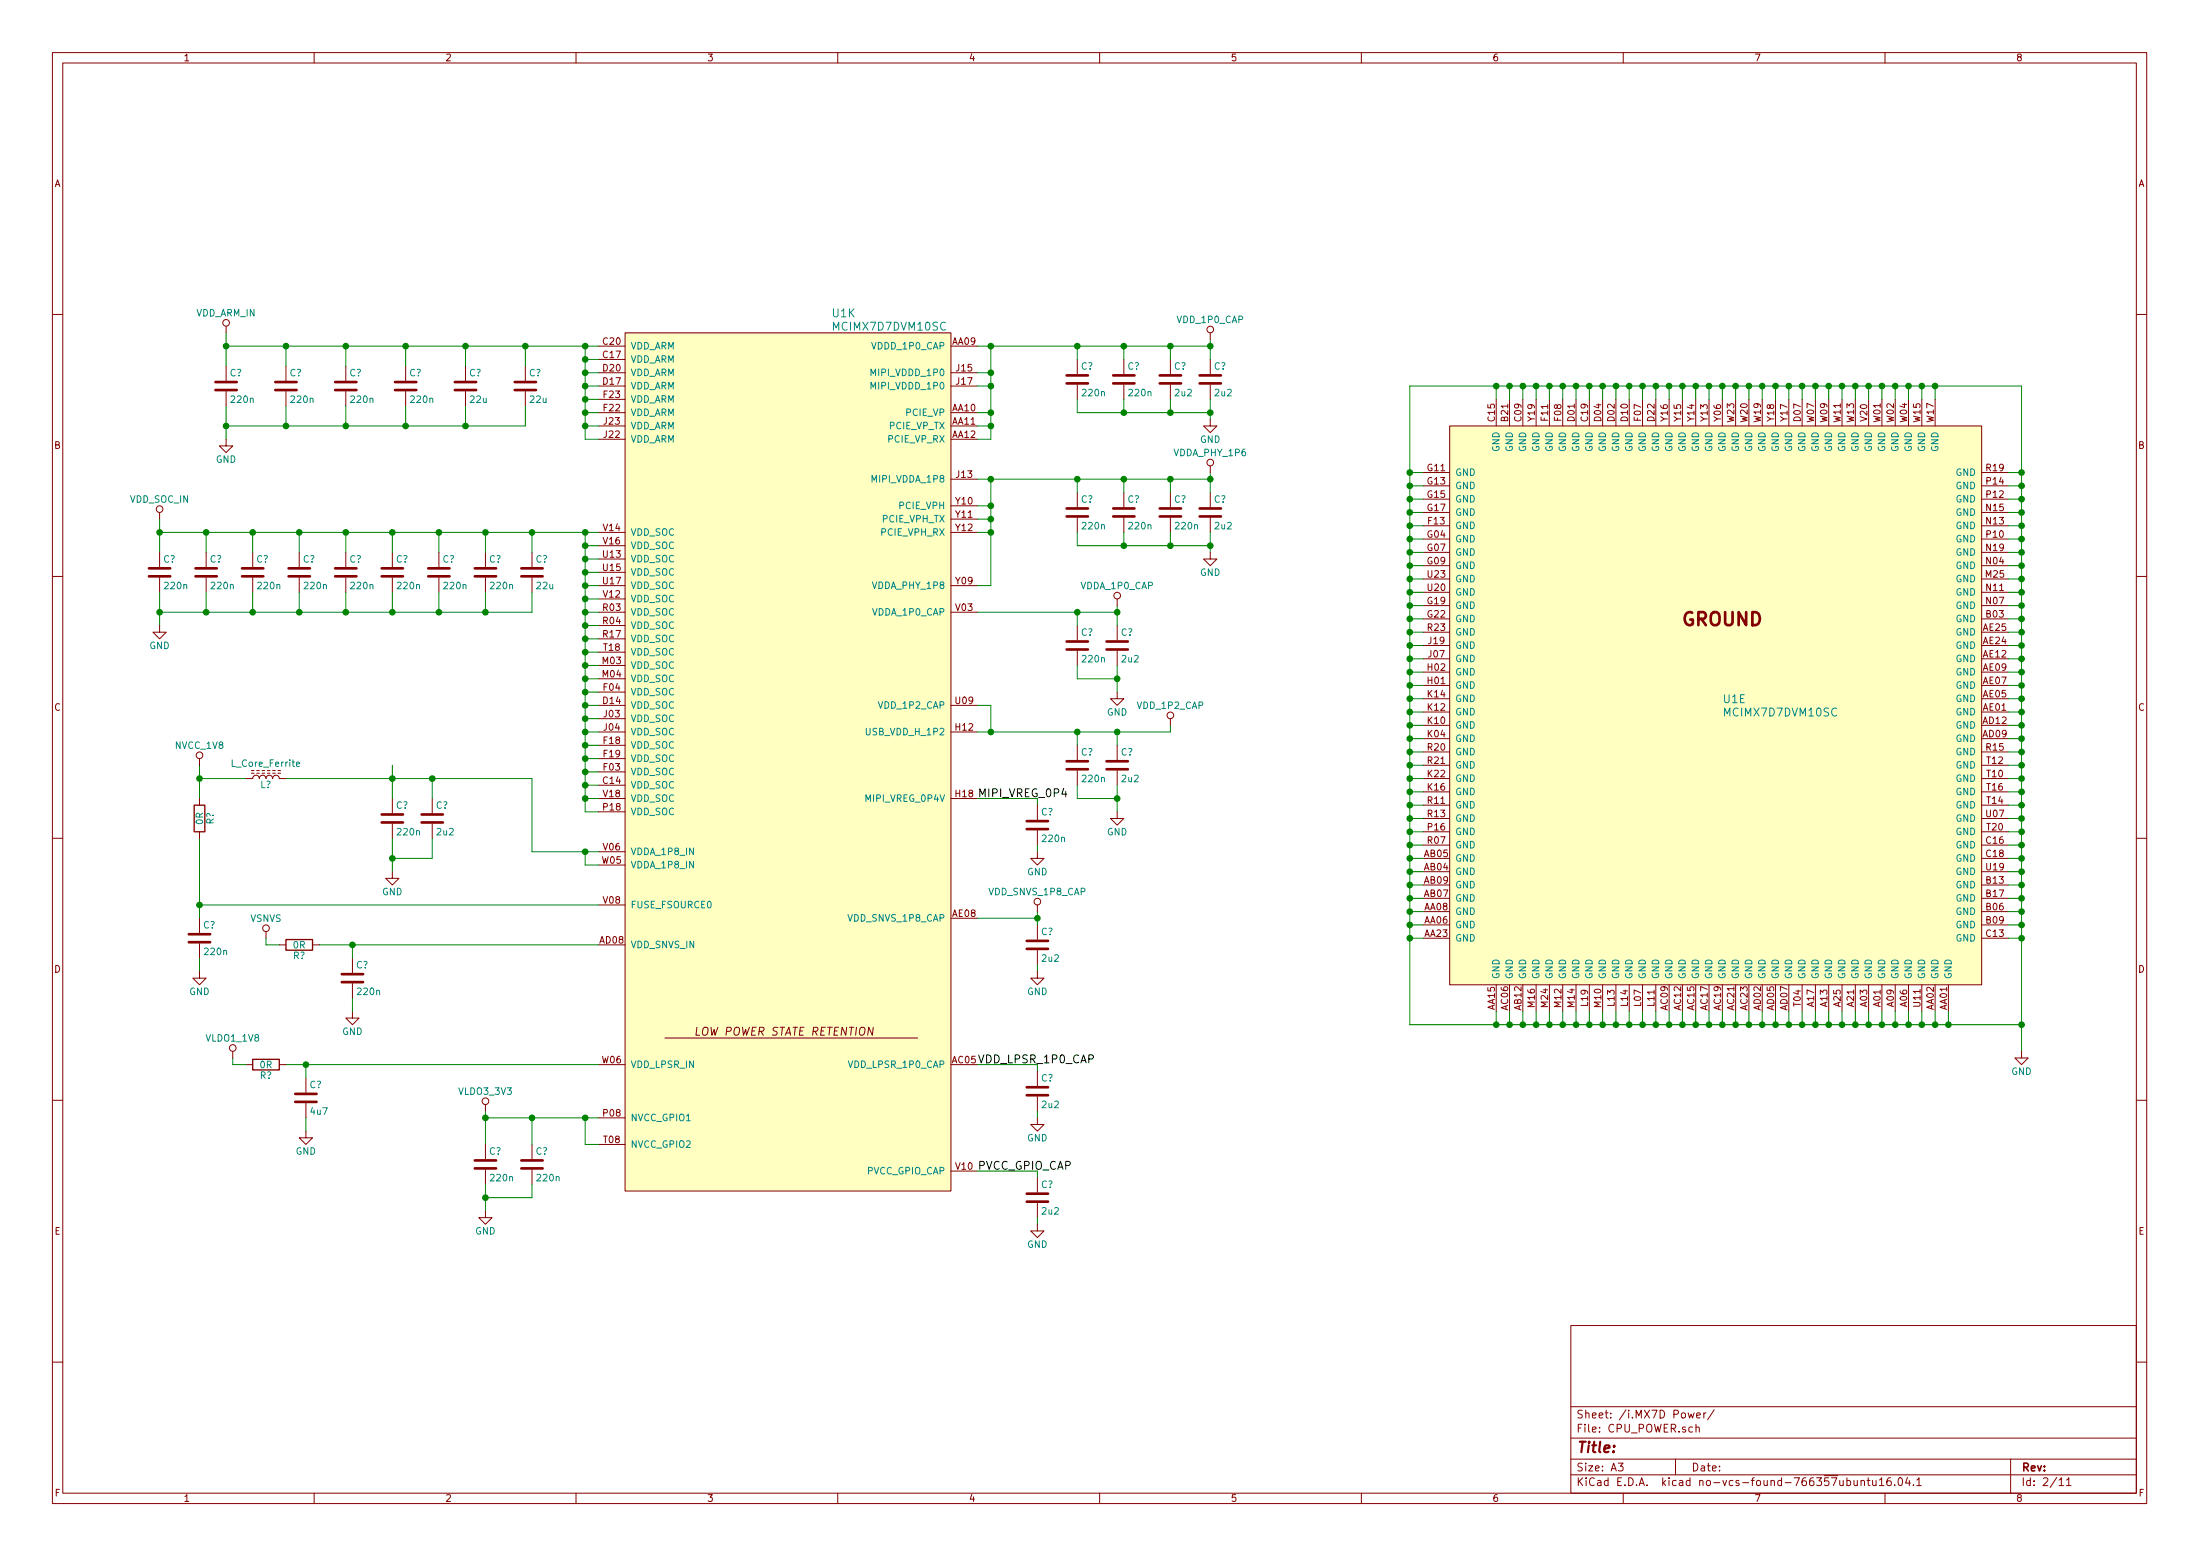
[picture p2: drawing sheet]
EESchema Schematic File Version 2
LIBS:power
LIBS:device
LIBS:transistors
LIBS:conn
LIBS:linear
LIBS:regul
LIBS:74xx
LIBS:cmos4000
LIBS:adc-dac
LIBS:memory
LIBS:xilinx
LIBS:microcontrollers
LIBS:dsp
LIBS:microchip
LIBS:analog_switches
LIBS:motorola
LIBS:texas
LIBS:intel
LIBS:audio
LIBS:interface
LIBS:digital-audio
LIBS:philips
LIBS:display
LIBS:cypress
LIBS:siliconi
LIBS:opto
LIBS:atmel
LIBS:contrib
LIBS:valves
LIBS:i.MX7_Test-cache
EELAYER 26 0
EELAYER END
$Descr A3 16535 11693
encoding utf-8
Sheet 2 11
Title ""
Date ""
Rev ""
Comp ""
Comment1 ""
Comment2 ""
Comment3 ""
Comment4 ""
$EndDescr
$Comp
L MCIMX7D7DVM10SC U1
U 5 1
P 12950 5250
F 0 "U1" H 12950 5250 60  0000 L CNN
F 1 "MCIMX7D7DVM10SC" H 12950 5150 60  0000 L CNN
F 2 "" H 10700 6950 60  0001 C CNN
F 3 "" H 10700 6950 60  0001 C CNN
	5    12950 5250
	1    0    0    -1  
$EndComp
$Comp
L MCIMX7D7DVM10SC U1
U 11 1
P 6250 2350
F 0 "U1" H 6250 2350 60  0000 L CNN
F 1 "MCIMX7D7DVM10SC" H 6250 2250 60  0000 L CNN
F 2 "" H 4000 4050 60  0001 C CNN
F 3 "" H 4000 4050 60  0001 C CNN
	11   6250 2350
	1    0    0    -1  
$EndComp
Wire Wire Line
	10600 2900 10600 7700
Wire Wire Line
	15200 2900 15200 7900
Wire Wire Line
	10700 3550 10600 3550
Connection ~ 10600 3550
Wire Wire Line
	10700 3650 10600 3650
Connection ~ 10600 3650
Connection ~ 10600 3750
Connection ~ 10600 3850
Connection ~ 10600 3950
Connection ~ 10600 4050
Connection ~ 10600 4150
Connection ~ 10600 4250
Connection ~ 10600 4350
Connection ~ 10600 4450
Connection ~ 10600 4550
Wire Wire Line
	10600 3750 10700 3750
Wire Wire Line
	10600 3850 10700 3850
Wire Wire Line
	10600 3950 10700 3950
Wire Wire Line
	10600 4050 10700 4050
Wire Wire Line
	10600 4150 10700 4150
Wire Wire Line
	10600 4250 10700 4250
Wire Wire Line
	10600 4350 10700 4350
Wire Wire Line
	10600 4450 10700 4450
Wire Wire Line
	10600 4550 10700 4550
Wire Wire Line
	10600 4650 10700 4650
Wire Wire Line
	10600 4750 10700 4750
Wire Wire Line
	10600 4850 10700 4850
Wire Wire Line
	10600 4950 10700 4950
Wire Wire Line
	10600 5050 10700 5050
Wire Wire Line
	10600 5150 10700 5150
Wire Wire Line
	10600 5250 10700 5250
Wire Wire Line
	10600 5350 10700 5350
Wire Wire Line
	10600 5450 10700 5450
Wire Wire Line
	10600 5550 10700 5550
Wire Wire Line
	10600 5650 10700 5650
Wire Wire Line
	10600 5750 10700 5750
Wire Wire Line
	10600 5850 10700 5850
Wire Wire Line
	10600 5950 10700 5950
Wire Wire Line
	10600 6050 10700 6050
Wire Wire Line
	10600 6150 10700 6150
Wire Wire Line
	10600 6250 10700 6250
Wire Wire Line
	10600 6350 10700 6350
Wire Wire Line
	10600 6450 10700 6450
Wire Wire Line
	10600 6550 10700 6550
Wire Wire Line
	10600 6650 10700 6650
Wire Wire Line
	10600 6750 10700 6750
Wire Wire Line
	10600 6850 10700 6850
Wire Wire Line
	10600 6950 10700 6950
Wire Wire Line
	10600 7050 10700 7050
Wire Wire Line
	15200 3550 15100 3550
Connection ~ 15200 3550
Connection ~ 15200 3650
Connection ~ 15200 3750
Connection ~ 15200 3850
Connection ~ 15200 3950
Connection ~ 15200 4050
Connection ~ 15200 4150
Connection ~ 15200 4250
Connection ~ 15200 4350
Connection ~ 15200 4450
Connection ~ 15200 4550
Connection ~ 15200 4650
Connection ~ 15200 4750
Connection ~ 15200 4850
Connection ~ 15200 4950
Connection ~ 15200 5050
Connection ~ 15200 5150
Connection ~ 15200 5250
Connection ~ 15200 5350
Connection ~ 15200 5450
Connection ~ 15200 5550
Connection ~ 15200 5650
Connection ~ 15200 5750
Connection ~ 15200 5850
Connection ~ 15200 5950
Connection ~ 15200 6050
Connection ~ 15200 6150
Connection ~ 15200 6250
Connection ~ 15200 6350
Connection ~ 15200 6450
Connection ~ 15200 6550
Connection ~ 15200 6650
Connection ~ 15200 6750
Connection ~ 15200 6850
Connection ~ 15200 6950
Connection ~ 15200 7050
Wire Wire Line
	15100 3650 15200 3650
Wire Wire Line
	15100 3750 15200 3750
Wire Wire Line
	15100 3850 15200 3850
Wire Wire Line
	15100 3950 15200 3950
Wire Wire Line
	15100 4050 15200 4050
Wire Wire Line
	15100 4150 15200 4150
Wire Wire Line
	15100 4250 15200 4250
Wire Wire Line
	15100 4350 15200 4350
Wire Wire Line
	15100 4450 15200 4450
Wire Wire Line
	15100 4550 15200 4550
Wire Wire Line
	15100 4650 15200 4650
Wire Wire Line
	15100 4750 15200 4750
Wire Wire Line
	15100 4850 15200 4850
Wire Wire Line
	15100 4950 15200 4950
Wire Wire Line
	15100 5050 15200 5050
Wire Wire Line
	15100 5150 15200 5150
Wire Wire Line
	15100 5250 15200 5250
Wire Wire Line
	15100 5350 15200 5350
Wire Wire Line
	15100 5450 15200 5450
Wire Wire Line
	15100 5550 15200 5550
Wire Wire Line
	15100 5650 15200 5650
Wire Wire Line
	15100 5750 15200 5750
Wire Wire Line
	15100 5850 15200 5850
Wire Wire Line
	15100 5950 15200 5950
Wire Wire Line
	15100 6050 15200 6050
Wire Wire Line
	15100 6150 15200 6150
Wire Wire Line
	15100 6250 15200 6250
Wire Wire Line
	15100 6350 15200 6350
Wire Wire Line
	15100 6450 15200 6450
Wire Wire Line
	15100 6550 15200 6550
Wire Wire Line
	15100 6650 15200 6650
Wire Wire Line
	15100 6750 15200 6750
Wire Wire Line
	15100 6850 15200 6850
Wire Wire Line
	15100 6950 15200 6950
Wire Wire Line
	15100 7050 15200 7050
Connection ~ 10600 4650
Connection ~ 10600 4750
Connection ~ 10600 4850
Connection ~ 10600 4950
Connection ~ 10600 5050
Connection ~ 10600 5150
Connection ~ 10600 5250
Connection ~ 10600 5350
Connection ~ 10600 5450
Connection ~ 10600 5550
Connection ~ 10600 5650
Connection ~ 10600 5750
Connection ~ 10600 5850
Connection ~ 10600 5950
Connection ~ 10600 6050
Connection ~ 10600 6150
Connection ~ 10600 6250
Connection ~ 10600 6350
Connection ~ 10600 6450
Connection ~ 10600 6550
Connection ~ 10600 6650
Connection ~ 10600 6750
Connection ~ 10600 6850
Connection ~ 10600 6950
Connection ~ 10600 7050
Wire Wire Line
	10600 7700 15200 7700
Wire Wire Line
	11250 7600 11250 7700
Connection ~ 11250 7700
Wire Wire Line
	11350 7600 11350 7700
Connection ~ 11350 7700
Connection ~ 11450 7700
Connection ~ 11550 7700
Connection ~ 11650 7700
Connection ~ 11750 7700
Connection ~ 11850 7700
Connection ~ 11950 7700
Connection ~ 12050 7700
Connection ~ 12150 7700
Connection ~ 12250 7700
Wire Wire Line
	11450 7700 11450 7600
Wire Wire Line
	11550 7700 11550 7600
Wire Wire Line
	11650 7700 11650 7600
Wire Wire Line
	11750 7700 11750 7600
Wire Wire Line
	11850 7700 11850 7600
Wire Wire Line
	11950 7700 11950 7600
Wire Wire Line
	12050 7700 12050 7600
Wire Wire Line
	12150 7700 12150 7600
Wire Wire Line
	12250 7700 12250 7600
Wire Wire Line
	12350 7700 12350 7600
Wire Wire Line
	12450 7700 12450 7600
Wire Wire Line
	12550 7700 12550 7600
Wire Wire Line
	12650 7700 12650 7600
Wire Wire Line
	12750 7700 12750 7600
Wire Wire Line
	12850 7700 12850 7600
Wire Wire Line
	12950 7700 12950 7600
Wire Wire Line
	13050 7700 13050 7600
Wire Wire Line
	13150 7700 13150 7600
Wire Wire Line
	13250 7700 13250 7600
Wire Wire Line
	13350 7700 13350 7600
Wire Wire Line
	13450 7700 13450 7600
Wire Wire Line
	13550 7700 13550 7600
Wire Wire Line
	13650 7700 13650 7600
Wire Wire Line
	13750 7700 13750 7600
Wire Wire Line
	13850 7700 13850 7600
Wire Wire Line
	13950 7700 13950 7600
Wire Wire Line
	14050 7700 14050 7600
Wire Wire Line
	14150 7700 14150 7600
Wire Wire Line
	14250 7700 14250 7600
Wire Wire Line
	14350 7700 14350 7600
Wire Wire Line
	14450 7700 14450 7600
Wire Wire Line
	14550 7700 14550 7600
Wire Wire Line
	14650 7700 14650 7600
Connection ~ 12350 7700
Connection ~ 12450 7700
Connection ~ 12550 7700
Connection ~ 12650 7700
Connection ~ 12750 7700
Connection ~ 12850 7700
Connection ~ 12950 7700
Connection ~ 13050 7700
Connection ~ 13150 7700
Connection ~ 13250 7700
Connection ~ 13350 7700
Connection ~ 13450 7700
Connection ~ 13550 7700
Connection ~ 13650 7700
Connection ~ 13750 7700
Connection ~ 13850 7700
Connection ~ 13950 7700
Connection ~ 14050 7700
Connection ~ 14150 7700
Connection ~ 14250 7700
Connection ~ 14350 7700
Connection ~ 14450 7700
Connection ~ 14550 7700
Connection ~ 14650 7700
Wire Wire Line
	10600 2900 15200 2900
Wire Wire Line
	11250 3000 11250 2900
Connection ~ 11250 2900
Wire Wire Line
	11350 3000 11350 2900
Connection ~ 11350 2900
Connection ~ 11450 2900
Connection ~ 11550 2900
Connection ~ 11650 2900
Connection ~ 11750 2900
Connection ~ 11850 2900
Connection ~ 11950 2900
Connection ~ 12050 2900
Connection ~ 12150 2900
Connection ~ 12250 2900
Wire Wire Line
	11450 2900 11450 3000
Wire Wire Line
	11550 2900 11550 3000
Wire Wire Line
	11650 2900 11650 3000
Wire Wire Line
	11750 2900 11750 3000
Wire Wire Line
	11850 2900 11850 3000
Wire Wire Line
	11950 2900 11950 3000
Wire Wire Line
	12050 2900 12050 3000
Wire Wire Line
	12150 2900 12150 3000
Wire Wire Line
	12250 2900 12250 3000
Wire Wire Line
	12350 2900 12350 3000
Wire Wire Line
	12450 2900 12450 3000
Wire Wire Line
	12550 2900 12550 3000
Wire Wire Line
	12650 2900 12650 3000
Wire Wire Line
	12750 2900 12750 3000
Wire Wire Line
	12850 2900 12850 3000
Wire Wire Line
	12950 2900 12950 3000
Wire Wire Line
	13050 2900 13050 3000
Wire Wire Line
	13150 2900 13150 3000
Wire Wire Line
	13250 2900 13250 3000
Wire Wire Line
	13350 2900 13350 3000
Wire Wire Line
	13450 2900 13450 3000
Wire Wire Line
	13550 2900 13550 3000
Wire Wire Line
	13650 2900 13650 3000
Wire Wire Line
	13750 2900 13750 3000
Wire Wire Line
	13850 2900 13850 3000
Wire Wire Line
	13950 2900 13950 3000
Wire Wire Line
	14050 2900 14050 3000
Wire Wire Line
	14150 2900 14150 3000
Wire Wire Line
	14250 2900 14250 3000
Wire Wire Line
	14350 2900 14350 3000
Wire Wire Line
	14450 2900 14450 3000
Wire Wire Line
	14550 2900 14550 3000
Connection ~ 12350 2900
Connection ~ 12450 2900
Connection ~ 12550 2900
Connection ~ 12650 2900
Connection ~ 12750 2900
Connection ~ 12850 2900
Connection ~ 12950 2900
Connection ~ 13050 2900
Connection ~ 13150 2900
Connection ~ 13250 2900
Connection ~ 13350 2900
Connection ~ 13450 2900
Connection ~ 13550 2900
Connection ~ 13650 2900
Connection ~ 13750 2900
Connection ~ 13850 2900
Connection ~ 13950 2900
Connection ~ 14050 2900
Connection ~ 14150 2900
Connection ~ 14250 2900
Connection ~ 14350 2900
Connection ~ 14450 2900
Connection ~ 14550 2900
$Comp
L GND #PWR?
U 1 1
P 15200 7900
F 0 "#PWR?" H 15200 7650 50  0001 C CNN
F 1 "GND" H 15200 7750 50  0000 C CNN
F 2 "" H 15200 7900 50  0001 C CNN
F 3 "" H 15200 7900 50  0001 C CNN
	1    15200 7900
	1    0    0    -1  
$EndComp
Connection ~ 15200 7700
Wire Wire Line
	4400 3300 4500 3300
Wire Wire Line
	4400 2600 4400 3300
Wire Wire Line
	1700 2600 4500 2600
Wire Wire Line
	4500 2700 4400 2700
Connection ~ 4400 2700
Connection ~ 4400 2800
Connection ~ 4400 2900
Connection ~ 4400 3000
Connection ~ 4400 3100
Connection ~ 4400 3200
Wire Wire Line
	4500 3200 4400 3200
Wire Wire Line
	4500 2800 4400 2800
Wire Wire Line
	4500 2900 4400 2900
Wire Wire Line
	4500 3000 4400 3000
Wire Wire Line
	4500 3100 4400 3100
Wire Wire Line
	1700 2500 1700 2750
Connection ~ 4400 2600
Wire Wire Line
	4400 6100 4500 6100
Wire Wire Line
	4400 4000 4400 6100
Wire Wire Line
	1200 4000 4500 4000
Wire Wire Line
	4500 4100 4400 4100
Connection ~ 4400 4100
Connection ~ 4400 4200
Connection ~ 4400 4300
Connection ~ 4400 4400
Connection ~ 4400 4500
Connection ~ 4400 4600
Connection ~ 4400 4700
Connection ~ 4400 4800
Connection ~ 4400 4900
Connection ~ 4400 5000
Connection ~ 4400 5100
Connection ~ 4400 5200
Connection ~ 4400 5300
Connection ~ 4400 5400
Connection ~ 4400 5500
Connection ~ 4400 5600
Connection ~ 4400 5700
Connection ~ 4400 5800
Connection ~ 4400 5900
Connection ~ 4400 6000
Wire Wire Line
	4500 4200 4400 4200
Wire Wire Line
	4500 4300 4400 4300
Wire Wire Line
	4500 4400 4400 4400
Wire Wire Line
	4500 4500 4400 4500
Wire Wire Line
	4500 4600 4400 4600
Wire Wire Line
	4500 4700 4400 4700
Wire Wire Line
	4500 4800 4400 4800
Wire Wire Line
	4500 4900 4400 4900
Wire Wire Line
	4500 5000 4400 5000
Wire Wire Line
	4500 5100 4400 5100
Wire Wire Line
	4500 5200 4400 5200
Wire Wire Line
	4500 5300 4400 5300
Wire Wire Line
	4500 5400 4400 5400
Wire Wire Line
	4500 5500 4400 5500
Wire Wire Line
	4500 5600 4400 5600
Wire Wire Line
	4500 5700 4400 5700
Wire Wire Line
	4500 5800 4400 5800
Wire Wire Line
	4500 5900 4400 5900
Wire Wire Line
	4500 6000 4400 6000
Wire Wire Line
	1200 3900 1200 4150
Connection ~ 4400 4000
$Comp
L C C?
U 1 1
P 3950 2900
F 0 "C?" H 3975 3000 50  0000 L CNN
F 1 "22u" H 3975 2800 50  0000 L CNN
F 2 "" H 3988 2750 50  0001 C CNN
F 3 "" H 3950 2900 50  0001 C CNN
	1    3950 2900
	1    0    0    -1  
$EndComp
$Comp
L C C?
U 1 1
P 3500 2900
F 0 "C?" H 3525 3000 50  0000 L CNN
F 1 "22u" H 3525 2800 50  0000 L CNN
F 2 "" H 3538 2750 50  0001 C CNN
F 3 "" H 3500 2900 50  0001 C CNN
	1    3500 2900
	1    0    0    -1  
$EndComp
$Comp
L C C?
U 1 1
P 3050 2900
F 0 "C?" H 3075 3000 50  0000 L CNN
F 1 "220n" H 3075 2800 50  0000 L CNN
F 2 "" H 3088 2750 50  0001 C CNN
F 3 "" H 3050 2900 50  0001 C CNN
	1    3050 2900
	1    0    0    -1  
$EndComp
$Comp
L C C?
U 1 1
P 2600 2900
F 0 "C?" H 2625 3000 50  0000 L CNN
F 1 "220n" H 2625 2800 50  0000 L CNN
F 2 "" H 2638 2750 50  0001 C CNN
F 3 "" H 2600 2900 50  0001 C CNN
	1    2600 2900
	1    0    0    -1  
$EndComp
$Comp
L C C?
U 1 1
P 2150 2900
F 0 "C?" H 2175 3000 50  0000 L CNN
F 1 "220n" H 2175 2800 50  0000 L CNN
F 2 "" H 2188 2750 50  0001 C CNN
F 3 "" H 2150 2900 50  0001 C CNN
	1    2150 2900
	1    0    0    -1  
$EndComp
$Comp
L C C?
U 1 1
P 1700 2900
F 0 "C?" H 1725 3000 50  0000 L CNN
F 1 "220n" H 1725 2800 50  0000 L CNN
F 2 "" H 1738 2750 50  0001 C CNN
F 3 "" H 1700 2900 50  0001 C CNN
	1    1700 2900
	1    0    0    -1  
$EndComp
Wire Wire Line
	3950 3200 3950 3050
Wire Wire Line
	1700 3200 3950 3200
Wire Wire Line
	1700 3050 1700 3300
Connection ~ 1700 3200
Wire Wire Line
	2150 3050 2150 3200
Connection ~ 2150 3200
Wire Wire Line
	2600 3050 2600 3200
Connection ~ 2600 3200
Wire Wire Line
	3050 3050 3050 3200
Connection ~ 3050 3200
Wire Wire Line
	3500 3050 3500 3200
Connection ~ 3500 3200
Wire Wire Line
	3500 2750 3500 2600
Connection ~ 3500 2600
Wire Wire Line
	3950 2750 3950 2600
Connection ~ 3950 2600
Wire Wire Line
	3050 2750 3050 2600
Connection ~ 3050 2600
Wire Wire Line
	2600 2750 2600 2600
Connection ~ 2600 2600
Wire Wire Line
	2150 2750 2150 2600
Connection ~ 2150 2600
Connection ~ 1700 2600
$Comp
L C C?
U 1 1
P 4000 4300
F 0 "C?" H 4025 4400 50  0000 L CNN
F 1 "22u" H 4025 4200 50  0000 L CNN
F 2 "" H 4038 4150 50  0001 C CNN
F 3 "" H 4000 4300 50  0001 C CNN
	1    4000 4300
	1    0    0    -1  
$EndComp
$Comp
L C C?
U 1 1
P 3650 4300
F 0 "C?" H 3675 4400 50  0000 L CNN
F 1 "220n" H 3675 4200 50  0000 L CNN
F 2 "" H 3688 4150 50  0001 C CNN
F 3 "" H 3650 4300 50  0001 C CNN
	1    3650 4300
	1    0    0    -1  
$EndComp
$Comp
L C C?
U 1 1
P 3300 4300
F 0 "C?" H 3325 4400 50  0000 L CNN
F 1 "220n" H 3325 4200 50  0000 L CNN
F 2 "" H 3338 4150 50  0001 C CNN
F 3 "" H 3300 4300 50  0001 C CNN
	1    3300 4300
	1    0    0    -1  
$EndComp
$Comp
L C C?
U 1 1
P 2950 4300
F 0 "C?" H 2975 4400 50  0000 L CNN
F 1 "220n" H 2975 4200 50  0000 L CNN
F 2 "" H 2988 4150 50  0001 C CNN
F 3 "" H 2950 4300 50  0001 C CNN
	1    2950 4300
	1    0    0    -1  
$EndComp
$Comp
L C C?
U 1 1
P 2600 4300
F 0 "C?" H 2625 4400 50  0000 L CNN
F 1 "220n" H 2625 4200 50  0000 L CNN
F 2 "" H 2638 4150 50  0001 C CNN
F 3 "" H 2600 4300 50  0001 C CNN
	1    2600 4300
	1    0    0    -1  
$EndComp
$Comp
L C C?
U 1 1
P 2250 4300
F 0 "C?" H 2275 4400 50  0000 L CNN
F 1 "220n" H 2275 4200 50  0000 L CNN
F 2 "" H 2288 4150 50  0001 C CNN
F 3 "" H 2250 4300 50  0001 C CNN
	1    2250 4300
	1    0    0    -1  
$EndComp
$Comp
L C C?
U 1 1
P 1900 4300
F 0 "C?" H 1925 4400 50  0000 L CNN
F 1 "220n" H 1925 4200 50  0000 L CNN
F 2 "" H 1938 4150 50  0001 C CNN
F 3 "" H 1900 4300 50  0001 C CNN
	1    1900 4300
	1    0    0    -1  
$EndComp
$Comp
L C C?
U 1 1
P 1550 4300
F 0 "C?" H 1575 4400 50  0000 L CNN
F 1 "220n" H 1575 4200 50  0000 L CNN
F 2 "" H 1588 4150 50  0001 C CNN
F 3 "" H 1550 4300 50  0001 C CNN
	1    1550 4300
	1    0    0    -1  
$EndComp
$Comp
L C C?
U 1 1
P 1200 4300
F 0 "C?" H 1225 4400 50  0000 L CNN
F 1 "220n" H 1225 4200 50  0000 L CNN
F 2 "" H 1238 4150 50  0001 C CNN
F 3 "" H 1200 4300 50  0001 C CNN
	1    1200 4300
	1    0    0    -1  
$EndComp
Connection ~ 1200 4000
Wire Wire Line
	1200 4450 1200 4700
Wire Wire Line
	1200 4600 4000 4600
Wire Wire Line
	4000 4600 4000 4450
Wire Wire Line
	4000 4150 4000 4000
Connection ~ 4000 4000
Wire Wire Line
	3650 4150 3650 4000
Connection ~ 3650 4000
Wire Wire Line
	3300 4150 3300 4000
Connection ~ 3300 4000
Wire Wire Line
	2950 4150 2950 4000
Connection ~ 2950 4000
Wire Wire Line
	2600 4150 2600 4000
Connection ~ 2600 4000
Wire Wire Line
	2250 4150 2250 4000
Connection ~ 2250 4000
Wire Wire Line
	1900 4150 1900 4000
Connection ~ 1900 4000
Wire Wire Line
	1550 4150 1550 4000
Connection ~ 1550 4000
Wire Wire Line
	1550 4450 1550 4600
Connection ~ 1550 4600
Wire Wire Line
	1900 4450 1900 4600
Connection ~ 1900 4600
Wire Wire Line
	2250 4450 2250 4600
Connection ~ 2250 4600
Wire Wire Line
	2600 4450 2600 4600
Connection ~ 2600 4600
Wire Wire Line
	2950 4450 2950 4600
Connection ~ 2950 4600
Wire Wire Line
	3300 4450 3300 4600
Connection ~ 3300 4600
Wire Wire Line
	3650 4450 3650 4600
Connection ~ 3650 4600
Connection ~ 1200 4600
$Comp
L GND #PWR?
U 1 1
P 1700 3300
F 0 "#PWR?" H 1700 3050 50  0001 C CNN
F 1 "GND" H 1700 3150 50  0000 C CNN
F 2 "" H 1700 3300 50  0001 C CNN
F 3 "" H 1700 3300 50  0001 C CNN
	1    1700 3300
	1    0    0    -1  
$EndComp
$Comp
L GND #PWR?
U 1 1
P 1200 4700
F 0 "#PWR?" H 1200 4450 50  0001 C CNN
F 1 "GND" H 1200 4550 50  0000 C CNN
F 2 "" H 1200 4700 50  0001 C CNN
F 3 "" H 1200 4700 50  0001 C CNN
	1    1200 4700
	1    0    0    -1  
$EndComp
Wire Wire Line
	4500 6500 4400 6500
Wire Wire Line
	4400 6500 4400 6400
Wire Wire Line
	4000 6400 4500 6400
Wire Wire Line
	4000 5850 4000 6400
Connection ~ 4400 6400
Wire Wire Line
	1500 5750 1500 6000
Wire Wire Line
	1500 5850 1850 5850
Connection ~ 1500 5850
Wire Wire Line
	4500 6800 1500 6800
Wire Wire Line
	1500 6300 1500 6900
$Comp
L C C?
U 1 1
P 1500 7050
F 0 "C?" H 1525 7150 50  0000 L CNN
F 1 "220n" H 1525 6950 50  0000 L CNN
F 2 "" H 1538 6900 50  0001 C CNN
F 3 "" H 1500 7050 50  0001 C CNN
	1    1500 7050
	1    0    0    -1  
$EndComp
Connection ~ 1500 6800
Wire Wire Line
	1500 7200 1500 7300
$Comp
L C C?
U 1 1
P 2950 6150
F 0 "C?" H 2975 6250 50  0000 L CNN
F 1 "220n" H 2975 6050 50  0000 L CNN
F 2 "" H 2988 6000 50  0001 C CNN
F 3 "" H 2950 6150 50  0001 C CNN
	1    2950 6150
	1    0    0    -1  
$EndComp
$Comp
L C C?
U 1 1
P 3250 6150
F 0 "C?" H 3275 6250 50  0000 L CNN
F 1 "2u2" H 3275 6050 50  0000 L CNN
F 2 "" H 3288 6000 50  0001 C CNN
F 3 "" H 3250 6150 50  0001 C CNN
	1    3250 6150
	1    0    0    -1  
$EndComp
Wire Wire Line
	2150 5850 4000 5850
Wire Wire Line
	2950 5750 2950 6000
Wire Wire Line
	3250 6000 3250 5850
Connection ~ 3250 5850
Wire Wire Line
	3250 6300 3250 6450
Wire Wire Line
	3250 6450 2950 6450
Wire Wire Line
	2950 6300 2950 6550
Connection ~ 2950 6450
$Comp
L L_Core_Ferrite L?
U 1 1
P 2000 5850
F 0 "L?" V 1950 5850 50  0000 C CNN
F 1 "L_Core_Ferrite" V 2110 5850 50  0000 C CNN
F 2 "" H 2000 5850 50  0001 C CNN
F 3 "" H 2000 5850 50  0001 C CNN
	1    2000 5850
	0    -1   -1   0   
$EndComp
Connection ~ 2950 5850
$Comp
L R R?
U 1 1
P 1500 6150
F 0 "R?" V 1580 6150 50  0000 C CNN
F 1 "0R" V 1500 6150 50  0000 C CNN
F 2 "" V 1430 6150 50  0001 C CNN
F 3 "" H 1500 6150 50  0001 C CNN
	1    1500 6150
	1    0    0    -1  
$EndComp
$Comp
L GND #PWR?
U 1 1
P 2950 6550
F 0 "#PWR?" H 2950 6300 50  0001 C CNN
F 1 "GND" H 2950 6400 50  0000 C CNN
F 2 "" H 2950 6550 50  0001 C CNN
F 3 "" H 2950 6550 50  0001 C CNN
	1    2950 6550
	1    0    0    -1  
$EndComp
$Comp
L GND #PWR?
U 1 1
P 1500 7300
F 0 "#PWR?" H 1500 7050 50  0001 C CNN
F 1 "GND" H 1500 7150 50  0000 C CNN
F 2 "" H 1500 7300 50  0001 C CNN
F 3 "" H 1500 7300 50  0001 C CNN
	1    1500 7300
	1    0    0    -1  
$EndComp
$Comp
L C C?
U 1 1
P 2650 7350
F 0 "C?" H 2675 7450 50  0000 L CNN
F 1 "220n" H 2675 7250 50  0000 L CNN
F 2 "" H 2688 7200 50  0001 C CNN
F 3 "" H 2650 7350 50  0001 C CNN
	1    2650 7350
	1    0    0    -1  
$EndComp
Wire Wire Line
	2400 7100 4500 7100
Wire Wire Line
	2650 7200 2650 7100
Connection ~ 2650 7100
$Comp
L R R?
U 1 1
P 2250 7100
F 0 "R?" V 2330 7100 50  0000 C CNN
F 1 "0R" V 2250 7100 50  0000 C CNN
F 2 "" V 2180 7100 50  0001 C CNN
F 3 "" H 2250 7100 50  0001 C CNN
	1    2250 7100
	0    1    1    0   
$EndComp
Wire Wire Line
	2100 7100 2000 7100
Wire Wire Line
	2000 7100 2000 7050
$Comp
L GND #PWR?
U 1 1
P 2650 7600
F 0 "#PWR?" H 2650 7350 50  0001 C CNN
F 1 "GND" H 2650 7450 50  0000 C CNN
F 2 "" H 2650 7600 50  0001 C CNN
F 3 "" H 2650 7600 50  0001 C CNN
	1    2650 7600
	1    0    0    -1  
$EndComp
Wire Wire Line
	2650 7600 2650 7500
Wire Wire Line
	2150 8000 4500 8000
$Comp
L C C?
U 1 1
P 2300 8250
F 0 "C?" H 2325 8350 50  0000 L CNN
F 1 "4u7" H 2325 8150 50  0000 L CNN
F 2 "" H 2338 8100 50  0001 C CNN
F 3 "" H 2300 8250 50  0001 C CNN
	1    2300 8250
	1    0    0    -1  
$EndComp
Wire Wire Line
	2300 8000 2300 8100
Wire Wire Line
	2300 8400 2300 8500
$Comp
L GND #PWR?
U 1 1
P 2300 8500
F 0 "#PWR?" H 2300 8250 50  0001 C CNN
F 1 "GND" H 2300 8350 50  0000 C CNN
F 2 "" H 2300 8500 50  0001 C CNN
F 3 "" H 2300 8500 50  0001 C CNN
	1    2300 8500
	1    0    0    -1  
$EndComp
Connection ~ 2300 8000
$Comp
L R R?
U 1 1
P 2000 8000
F 0 "R?" V 2080 8000 50  0000 C CNN
F 1 "0R" V 2000 8000 50  0000 C CNN
F 2 "" V 1930 8000 50  0001 C CNN
F 3 "" H 2000 8000 50  0001 C CNN
	1    2000 8000
	0    1    1    0   
$EndComp
Wire Wire Line
	1850 8000 1750 8000
Wire Wire Line
	1750 8000 1750 7950
Wire Wire Line
	3650 8400 4500 8400
Wire Wire Line
	3650 8350 3650 8600
Wire Wire Line
	4500 8600 4400 8600
Wire Wire Line
	4400 8600 4400 8400
Connection ~ 4400 8400
$Comp
L C C?
U 1 1
P 4000 8750
F 0 "C?" H 4025 8850 50  0000 L CNN
F 1 "220n" H 4025 8650 50  0000 L CNN
F 2 "" H 4038 8600 50  0001 C CNN
F 3 "" H 4000 8750 50  0001 C CNN
	1    4000 8750
	1    0    0    -1  
$EndComp
$Comp
L C C?
U 1 1
P 3650 8750
F 0 "C?" H 3675 8850 50  0000 L CNN
F 1 "220n" H 3675 8650 50  0000 L CNN
F 2 "" H 3688 8600 50  0001 C CNN
F 3 "" H 3650 8750 50  0001 C CNN
	1    3650 8750
	1    0    0    -1  
$EndComp
Connection ~ 3650 8400
Wire Wire Line
	4000 8400 4000 8600
Connection ~ 4000 8400
Wire Wire Line
	4000 8900 4000 9000
Wire Wire Line
	4000 9000 3650 9000
Wire Wire Line
	3650 8900 3650 9100
Connection ~ 3650 9000
$Comp
L GND #PWR?
U 1 1
P 3650 9100
F 0 "#PWR?" H 3650 8850 50  0001 C CNN
F 1 "GND" H 3650 8950 50  0000 C CNN
F 2 "" H 3650 9100 50  0001 C CNN
F 3 "" H 3650 9100 50  0001 C CNN
	1    3650 9100
	1    0    0    -1  
$EndComp
$Comp
L C C?
U 1 1
P 8100 2850
F 0 "C?" H 8125 2950 50  0000 L CNN
F 1 "220n" H 8125 2750 50  0000 L CNN
F 2 "" H 8138 2700 50  0001 C CNN
F 3 "" H 8100 2850 50  0001 C CNN
	1    8100 2850
	1    0    0    -1  
$EndComp
$Comp
L C C?
U 1 1
P 8800 2850
F 0 "C?" H 8825 2950 50  0000 L CNN
F 1 "2u2" H 8825 2750 50  0000 L CNN
F 2 "" H 8838 2700 50  0001 C CNN
F 3 "" H 8800 2850 50  0001 C CNN
	1    8800 2850
	1    0    0    -1  
$EndComp
$Comp
L C C?
U 1 1
P 8450 2850
F 0 "C?" H 8475 2950 50  0000 L CNN
F 1 "220n" H 8475 2750 50  0000 L CNN
F 2 "" H 8488 2700 50  0001 C CNN
F 3 "" H 8450 2850 50  0001 C CNN
	1    8450 2850
	1    0    0    -1  
$EndComp
$Comp
L C C?
U 1 1
P 9100 2850
F 0 "C?" H 9125 2950 50  0000 L CNN
F 1 "2u2" H 9125 2750 50  0000 L CNN
F 2 "" H 9138 2700 50  0001 C CNN
F 3 "" H 9100 2850 50  0001 C CNN
	1    9100 2850
	1    0    0    -1  
$EndComp
Wire Wire Line
	7350 2600 9100 2600
Wire Wire Line
	9100 2550 9100 2700
Connection ~ 9100 2600
Wire Wire Line
	8800 2600 8800 2700
Connection ~ 8800 2600
Wire Wire Line
	8450 2700 8450 2600
Connection ~ 8450 2600
Wire Wire Line
	8100 2700 8100 2600
Connection ~ 8100 2600
Wire Wire Line
	9100 3000 9100 3150
Wire Wire Line
	8100 3100 9100 3100
Wire Wire Line
	8100 3100 8100 3000
Wire Wire Line
	8450 3000 8450 3100
Connection ~ 8450 3100
Wire Wire Line
	8800 3000 8800 3100
Connection ~ 8800 3100
Wire Wire Line
	7450 3300 7350 3300
Wire Wire Line
	7450 2600 7450 3300
Connection ~ 7450 2600
Wire Wire Line
	7350 2800 7450 2800
Connection ~ 7450 2800
Wire Wire Line
	7350 2900 7450 2900
Connection ~ 7450 2900
Wire Wire Line
	7350 3100 7450 3100
Connection ~ 7450 3100
Wire Wire Line
	7350 3200 7450 3200
Connection ~ 7450 3200
Connection ~ 9100 3100
$Comp
L C C?
U 1 1
P 8100 3850
F 0 "C?" H 8125 3950 50  0000 L CNN
F 1 "220n" H 8125 3750 50  0000 L CNN
F 2 "" H 8138 3700 50  0001 C CNN
F 3 "" H 8100 3850 50  0001 C CNN
	1    8100 3850
	1    0    0    -1  
$EndComp
$Comp
L C C?
U 1 1
P 8800 3850
F 0 "C?" H 8825 3950 50  0000 L CNN
F 1 "220n" H 8825 3750 50  0000 L CNN
F 2 "" H 8838 3700 50  0001 C CNN
F 3 "" H 8800 3850 50  0001 C CNN
	1    8800 3850
	1    0    0    -1  
$EndComp
$Comp
L C C?
U 1 1
P 8450 3850
F 0 "C?" H 8475 3950 50  0000 L CNN
F 1 "220n" H 8475 3750 50  0000 L CNN
F 2 "" H 8488 3700 50  0001 C CNN
F 3 "" H 8450 3850 50  0001 C CNN
	1    8450 3850
	1    0    0    -1  
$EndComp
$Comp
L C C?
U 1 1
P 9100 3850
F 0 "C?" H 9125 3950 50  0000 L CNN
F 1 "2u2" H 9125 3750 50  0000 L CNN
F 2 "" H 9138 3700 50  0001 C CNN
F 3 "" H 9100 3850 50  0001 C CNN
	1    9100 3850
	1    0    0    -1  
$EndComp
Wire Wire Line
	7350 3600 9100 3600
Wire Wire Line
	9100 3550 9100 3700
Connection ~ 9100 3600
Wire Wire Line
	8800 3600 8800 3700
Connection ~ 8800 3600
Wire Wire Line
	8450 3700 8450 3600
Connection ~ 8450 3600
Wire Wire Line
	8100 3700 8100 3600
Connection ~ 8100 3600
Wire Wire Line
	9100 4000 9100 4150
Wire Wire Line
	8100 4100 9100 4100
Wire Wire Line
	8100 4100 8100 4000
Wire Wire Line
	8450 4000 8450 4100
Connection ~ 8450 4100
Wire Wire Line
	8800 4000 8800 4100
Connection ~ 8800 4100
Connection ~ 9100 4100
Wire Wire Line
	7450 4000 7350 4000
Wire Wire Line
	7450 3600 7450 4400
Connection ~ 7450 3600
Wire Wire Line
	7350 3800 7450 3800
Connection ~ 7450 3800
Wire Wire Line
	7350 3900 7450 3900
Connection ~ 7450 3900
$Comp
L GND #PWR?
U 1 1
P 9100 3150
F 0 "#PWR?" H 9100 2900 50  0001 C CNN
F 1 "GND" H 9100 3000 50  0000 C CNN
F 2 "" H 9100 3150 50  0001 C CNN
F 3 "" H 9100 3150 50  0001 C CNN
	1    9100 3150
	1    0    0    -1  
$EndComp
$Comp
L GND #PWR?
U 1 1
P 9100 4150
F 0 "#PWR?" H 9100 3900 50  0001 C CNN
F 1 "GND" H 9100 4000 50  0000 C CNN
F 2 "" H 9100 4150 50  0001 C CNN
F 3 "" H 9100 4150 50  0001 C CNN
	1    9100 4150
	1    0    0    -1  
$EndComp
Wire Wire Line
	7450 4400 7350 4400
Connection ~ 7450 4000
Wire Wire Line
	7350 4600 8400 4600
$Comp
L C C?
U 1 1
P 8100 4850
F 0 "C?" H 8125 4950 50  0000 L CNN
F 1 "220n" H 8125 4750 50  0000 L CNN
F 2 "" H 8138 4700 50  0001 C CNN
F 3 "" H 8100 4850 50  0001 C CNN
	1    8100 4850
	1    0    0    -1  
$EndComp
$Comp
L C C?
U 1 1
P 8400 4850
F 0 "C?" H 8425 4950 50  0000 L CNN
F 1 "2u2" H 8425 4750 50  0000 L CNN
F 2 "" H 8438 4700 50  0001 C CNN
F 3 "" H 8400 4850 50  0001 C CNN
	1    8400 4850
	1    0    0    -1  
$EndComp
Wire Wire Line
	8400 4550 8400 4700
Wire Wire Line
	8100 4600 8100 4700
Connection ~ 8100 4600
Connection ~ 8400 4600
Wire Wire Line
	8100 5000 8100 5100
Wire Wire Line
	8100 5100 8400 5100
Wire Wire Line
	8400 5000 8400 5200
Connection ~ 8400 5100
$Comp
L GND #PWR?
U 1 1
P 8400 5200
F 0 "#PWR?" H 8400 4950 50  0001 C CNN
F 1 "GND" H 8400 5050 50  0000 C CNN
F 2 "" H 8400 5200 50  0001 C CNN
F 3 "" H 8400 5200 50  0001 C CNN
	1    8400 5200
	1    0    0    -1  
$EndComp
Wire Wire Line
	7350 5500 8800 5500
Wire Wire Line
	7350 5300 7450 5300
Wire Wire Line
	7450 5300 7450 5500
Connection ~ 7450 5500
Wire Wire Line
	8800 5500 8800 5450
$Comp
L C C?
U 1 1
P 8100 5750
F 0 "C?" H 8125 5850 50  0000 L CNN
F 1 "220n" H 8125 5650 50  0000 L CNN
F 2 "" H 8138 5600 50  0001 C CNN
F 3 "" H 8100 5750 50  0001 C CNN
	1    8100 5750
	1    0    0    -1  
$EndComp
$Comp
L C C?
U 1 1
P 8400 5750
F 0 "C?" H 8425 5850 50  0000 L CNN
F 1 "2u2" H 8425 5650 50  0000 L CNN
F 2 "" H 8438 5600 50  0001 C CNN
F 3 "" H 8400 5750 50  0001 C CNN
	1    8400 5750
	1    0    0    -1  
$EndComp
Wire Wire Line
	8100 5900 8100 6000
Wire Wire Line
	8100 6000 8400 6000
Wire Wire Line
	8400 5900 8400 6100
Connection ~ 8400 6000
$Comp
L GND #PWR?
U 1 1
P 8400 6100
F 0 "#PWR?" H 8400 5850 50  0001 C CNN
F 1 "GND" H 8400 5950 50  0000 C CNN
F 2 "" H 8400 6100 50  0001 C CNN
F 3 "" H 8400 6100 50  0001 C CNN
	1    8400 6100
	1    0    0    -1  
$EndComp
Wire Wire Line
	8400 5600 8400 5500
Connection ~ 8400 5500
Wire Wire Line
	8100 5600 8100 5500
Connection ~ 8100 5500
Wire Wire Line
	7350 6000 7800 6000
Wire Wire Line
	7800 6000 7800 6050
$Comp
L C C?
U 1 1
P 7800 6200
F 0 "C?" H 7825 6300 50  0000 L CNN
F 1 "220n" H 7825 6100 50  0000 L CNN
F 2 "" H 7838 6050 50  0001 C CNN
F 3 "" H 7800 6200 50  0001 C CNN
	1    7800 6200
	1    0    0    -1  
$EndComp
Wire Wire Line
	7800 6350 7800 6400
$Comp
L GND #PWR?
U 1 1
P 7800 6400
F 0 "#PWR?" H 7800 6150 50  0001 C CNN
F 1 "GND" H 7800 6250 50  0000 C CNN
F 2 "" H 7800 6400 50  0001 C CNN
F 3 "" H 7800 6400 50  0001 C CNN
	1    7800 6400
	1    0    0    -1  
$EndComp
$Comp
L C C?
U 1 1
P 7800 7100
F 0 "C?" H 7825 7200 50  0000 L CNN
F 1 "2u2" H 7825 7000 50  0000 L CNN
F 2 "" H 7838 6950 50  0001 C CNN
F 3 "" H 7800 7100 50  0001 C CNN
	1    7800 7100
	1    0    0    -1  
$EndComp
Wire Wire Line
	7800 6850 7800 6950
Wire Wire Line
	7800 6900 7350 6900
Wire Wire Line
	7800 7250 7800 7300
$Comp
L GND #PWR?
U 1 1
P 7800 7300
F 0 "#PWR?" H 7800 7050 50  0001 C CNN
F 1 "GND" H 7800 7150 50  0000 C CNN
F 2 "" H 7800 7300 50  0001 C CNN
F 3 "" H 7800 7300 50  0001 C CNN
	1    7800 7300
	1    0    0    -1  
$EndComp
Wire Wire Line
	7350 8000 7800 8000
Wire Wire Line
	7800 8000 7800 8050
$Comp
L C C?
U 1 1
P 7800 8200
F 0 "C?" H 7825 8300 50  0000 L CNN
F 1 "2u2" H 7825 8100 50  0000 L CNN
F 2 "" H 7838 8050 50  0001 C CNN
F 3 "" H 7800 8200 50  0001 C CNN
	1    7800 8200
	1    0    0    -1  
$EndComp
Wire Wire Line
	7800 8350 7800 8400
$Comp
L GND #PWR?
U 1 1
P 7800 8400
F 0 "#PWR?" H 7800 8150 50  0001 C CNN
F 1 "GND" H 7800 8250 50  0000 C CNN
F 2 "" H 7800 8400 50  0001 C CNN
F 3 "" H 7800 8400 50  0001 C CNN
	1    7800 8400
	1    0    0    -1  
$EndComp
Wire Wire Line
	7800 8800 7800 8850
$Comp
L C C?
U 1 1
P 7800 9000
F 0 "C?" H 7825 9100 50  0000 L CNN
F 1 "2u2" H 7825 8900 50  0000 L CNN
F 2 "" H 7838 8850 50  0001 C CNN
F 3 "" H 7800 9000 50  0001 C CNN
	1    7800 9000
	1    0    0    -1  
$EndComp
Wire Wire Line
	7800 9150 7800 9200
$Comp
L GND #PWR?
U 1 1
P 7800 9200
F 0 "#PWR?" H 7800 8950 50  0001 C CNN
F 1 "GND" H 7800 9050 50  0000 C CNN
F 2 "" H 7800 9200 50  0001 C CNN
F 3 "" H 7800 9200 50  0001 C CNN
	1    7800 9200
	1    0    0    -1  
$EndComp
Wire Wire Line
	7800 8800 7350 8800
Connection ~ 7800 6900
$Comp
L VDD_ARM_IN #PWR?
U 1 1
P 1700 2500
F 0 "#PWR?" H 1700 2350 50  0001 C CNN
F 1 "VDD_ARM_IN" H 1700 2650 50  0000 C CNN
F 2 "" H 1700 2500 50  0001 C CNN
F 3 "" H 1700 2500 50  0001 C CNN
	1    1700 2500
	1    0    0    -1  
$EndComp
$Comp
L VDD_SOC_IN #PWR?
U 1 1
P 1200 3900
F 0 "#PWR?" H 1200 3750 50  0001 C CNN
F 1 "VDD_SOC_IN" H 1200 4050 50  0000 C CNN
F 2 "" H 1200 3900 50  0001 C CNN
F 3 "" H 1200 3900 50  0001 C CNN
	1    1200 3900
	1    0    0    -1  
$EndComp
$Comp
L NVCC_1V8 #PWR?
U 1 1
P 1500 5750
F 0 "#PWR?" H 1500 5600 50  0001 C CNN
F 1 "NVCC_1V8" H 1500 5900 50  0000 C CNN
F 2 "" H 1500 5750 50  0001 C CNN
F 3 "" H 1500 5750 50  0001 C CNN
	1    1500 5750
	1    0    0    -1  
$EndComp
$Comp
L VSNVS #PWR?
U 1 1
P 2000 7050
F 0 "#PWR?" H 2000 6900 50  0001 C CNN
F 1 "VSNVS" H 2000 7200 50  0000 C CNN
F 2 "" H 2000 7050 50  0001 C CNN
F 3 "" H 2000 7050 50  0001 C CNN
	1    2000 7050
	1    0    0    -1  
$EndComp
$Comp
L VLDO1_1V8 #PWR?
U 1 1
P 1750 7950
F 0 "#PWR?" H 1750 7800 50  0001 C CNN
F 1 "VLDO1_1V8" H 1750 8100 50  0000 C CNN
F 2 "" H 1750 7950 50  0001 C CNN
F 3 "" H 1750 7950 50  0001 C CNN
	1    1750 7950
	1    0    0    -1  
$EndComp
$Comp
L VDD_1P0_CAP #PWR?
U 1 1
P 9100 2550
F 0 "#PWR?" H 9100 2400 50  0001 C CNN
F 1 "VDD_1P0_CAP" H 9100 2700 50  0000 C CNN
F 2 "" H 9100 2550 50  0001 C CNN
F 3 "" H 9100 2550 50  0001 C CNN
	1    9100 2550
	1    0    0    -1  
$EndComp
$Comp
L VDDA_PHY_1P6 #PWR?
U 1 1
P 9100 3550
F 0 "#PWR?" H 9100 3400 50  0001 C CNN
F 1 "VDDA_PHY_1P6" H 9100 3700 50  0000 C CNN
F 2 "" H 9100 3550 50  0001 C CNN
F 3 "" H 9100 3550 50  0001 C CNN
	1    9100 3550
	1    0    0    -1  
$EndComp
$Comp
L VDDA_1P0_CAP #PWR?
U 1 1
P 8400 4550
F 0 "#PWR?" H 8400 4400 50  0001 C CNN
F 1 "VDDA_1P0_CAP" H 8400 4700 50  0000 C CNN
F 2 "" H 8400 4550 50  0001 C CNN
F 3 "" H 8400 4550 50  0001 C CNN
	1    8400 4550
	1    0    0    -1  
$EndComp
$Comp
L VDD_1P2_CAP #PWR?
U 1 1
P 8800 5450
F 0 "#PWR?" H 8800 5300 50  0001 C CNN
F 1 "VDD_1P2_CAP" H 8800 5600 50  0000 C CNN
F 2 "" H 8800 5450 50  0001 C CNN
F 3 "" H 8800 5450 50  0001 C CNN
	1    8800 5450
	1    0    0    -1  
$EndComp
$Comp
L VDD_SNVS_1P8_CAP #PWR?
U 1 1
P 7800 6850
F 0 "#PWR?" H 7800 6700 50  0001 C CNN
F 1 "VDD_SNVS_1P8_CAP" H 7800 7000 50  0000 C CNN
F 2 "" H 7800 6850 50  0001 C CNN
F 3 "" H 7800 6850 50  0001 C CNN
	1    7800 6850
	1    0    0    -1  
$EndComp
Text Label 7350 6000 0    60   ~ 0
MIPI_VREG_0P4
Text Label 7350 8000 0    60   ~ 0
VDD_LPSR_1P0_CAP
Text Label 7350 8800 0    60   ~ 0
PVCC_GPIO_CAP
$Comp
L VLDO3_3V3 #PWR?
U 1 1
P 3650 8350
F 0 "#PWR?" H 3650 8200 50  0001 C CNN
F 1 "VLDO3_3V3" H 3650 8500 50  0000 C CNN
F 2 "" H 3650 8350 50  0001 C CNN
F 3 "" H 3650 8350 50  0001 C CNN
	1    3650 8350
	1    0    0    -1  
$EndComp
$EndSCHEMATC
